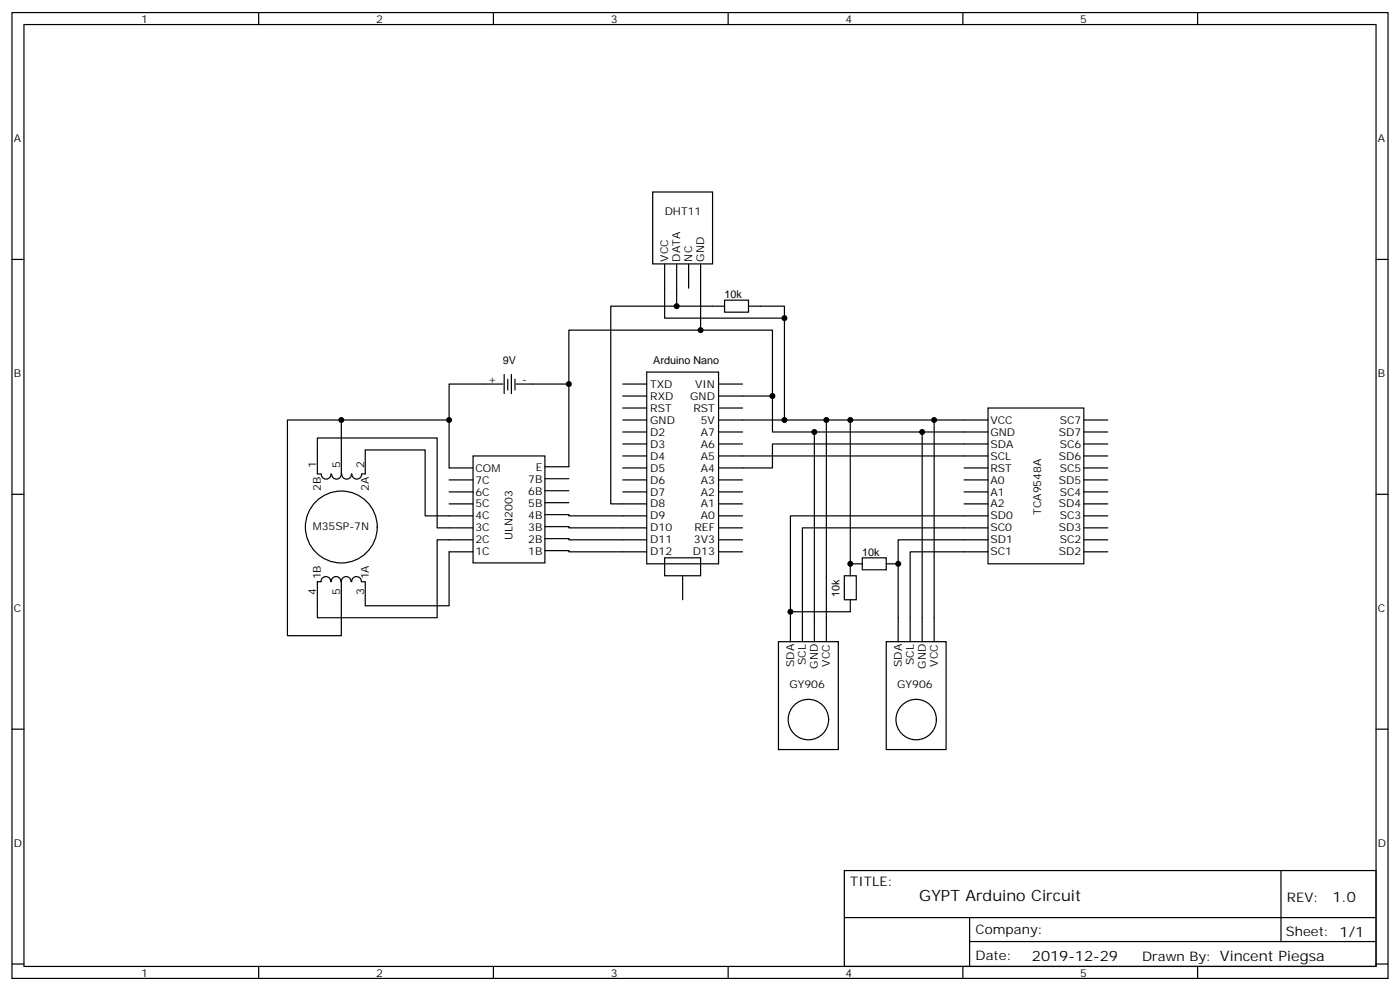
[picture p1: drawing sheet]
<svg xmlns="http://www.w3.org/2000/svg" width="412mm" height="292mm" viewBox="0 0 412 292" stroke-linecap="round" stroke-linejoin="round" font-family="sans-serif">
<g fill="none" stroke="#000" stroke-width=".35">
<path d="M3.5 3.7h405.4v284.3h-405.4zM7.1 7.2h398.2v277.3h-398.2zM76.2 3.7v3.5M145.3 3.7v3.5M214.5 3.7v3.5M283.6 3.7v3.5M352.8 3.7v3.5M192.3 56.5h17.6v21.2h-17.6zM3.5 76.4h3.6M195.8 77.8v15.9h35.3v29.9M199.3 77.8v12.3h-19.4v58.2h10.6M202.8 77.8v7"/>
<path d="M206.4 77.8v19.4M405.3 76.4h3.6M199.3 90.1h14.1M213.4 88.4h7.1v3.5h-7.1zM220.5 90.1h10.6v3.6M148.2 113.1h-15.9v24.7h7M148.5 110.2v5.7M149.6 111.7v3.1M150.6 110.2v5.7M151.7 111.7v3.1M152 113.1h15.6M183.4 116.6h7.1"/>
<path d="M183.4 113.1h7.1M190.5 109.5h21.2v56.5h-21.2zM211.7 116.6h15.8v10.6h63.5M211.7 113.1h7M227.5 116.6v-19.4h-59.9v40.2h-7.1M94.5 139.5h-1v-10.6h35.3v26.5h10.5M94.7 139.5a1.41 1.41 0 0 0 1.4 1.6 1.41 1.41 0 0 0 1.4-1.6M97.7 139.5a1.41 1.41 0 0 0 1.4 1.6 1.41 1.41 0 0 0 1.4-1.6v-15.9h-15.8v63.5h15.8v-15.8M100.5 123.6h31.8M100.7 139.5a1.41 1.41 0 0 0 1.4 1.6 1.41 1.41 0 0 0 1.4-1.6M103.7 139.5a1.41 1.41 0 0 0 1.4 1.6 1.41 1.41 0 0 0 1.4-1.6M106.5 139.5h1.1v-7h17.6v19.4h14.1"/>
<path d="M139.3 134.2h21.2v31.5h-21.2zM183.4 137.8h7.1M183.4 134.2h7.1M183.4 130.7h7.1M183.4 127.2h7.1M183.4 123.6h7.1M183.4 120.1h7.1M211.7 134.2h79.3M211.7 130.7h7M211.7 127.2h7M211.7 123.6h79.3M211.7 120.1h7"/>
<path d="M239.9 127.2v61.7M243.4 123.6v65.3M250.5 123.6v45.9M271.6 127.2v61.7M275.2 123.6v65.3M284 137.8h7M291 120.1h28.3v45.9h-28.3zM291 130.7h-63.5v7.1h-15.8M319.3 137.8h7M319.3 134.2h7M319.3 130.7h7M319.3 127.2h7"/>
<path d="M319.3 123.6h7M3.5 145.5h3.6M132.3 148.3h7M132.3 144.8h7M132.3 141.3h7M139.3 158.9h-10.5v23h-35.3v-10.6h1M160.5 158.6h7.1v.3h22.9M160.5 155h7.1v.4h22.9M160.5 151.5h7.1v.4h22.9M160.5 140.9h7.1M160.5 144.5h7.1M160.5 148h7.1"/>
<path d="M183.4 144.8h7.1M183.4 141.3h7.1M211.7 158.9h7M211.7 155.4h7M211.7 151.9h7M211.7 148.3h7M211.7 144.8h7M211.7 141.3h7M284 148.3h7M284 144.8h7M284 141.3h7M291 151.9h-58.2v37"/>
<path d="M291 155.4h-54.6v33.5M291 158.9h-26.4v30M319.3 158.9h7M319.3 155.4h7M319.3 151.9h7M319.3 148.3h7M319.3 144.8h7M319.3 141.3h7M405.3 145.5h3.6M94.6 171.2a1.41 1.41 0 0 1 1.4-1.5 1.41 1.41 0 0 1 1.4 1.6M97.6 171.2a1.41 1.41 0 0 1 1.4-1.5 1.41 1.41 0 0 1 1.4 1.5M100.6 171.2a1.41 1.41 0 0 1 1.4-1.5 1.41 1.41 0 0 1 1.4 1.5"/>
<path d="M103.6 171.2a1.41 1.41 0 0 1 1.4-1.5 1.41 1.41 0 0 1 1.4 1.6M139.3 162.5h-7v15.8h-24.7v-7h-1.1M160.5 162.1h7.1v.4h22.9M195.8 164.2h10.6v5.3h-10.6zM201.1 169.5v7.1M211.7 162.5h7M248.7 169.5h3.5v7.1h-3.5zM250.5 166h3.5M250.5 176.6v3.5h-17.7M254 164.2h7.1v3.5h-7.1zM261.1 166h3.5M291 162.5h-22.9v26.4"/>
<path d="M319.3 162.5h7M229.3 188.9h17.6v31.8h-17.6zM261.1 188.9h17.6v31.8h-17.6zM3.5 214.7h3.6M405.3 214.7h3.6M248.7 256.3h156.6v28.2h-156.6zM377.3 256.3v20.9M248.7 270.1h156.5M285.6 277.2h119.6M285.6 270.1v14.2M3.5 283.8h3.6M76.2 284.5v3.5"/>
<path d="M145.3 284.5v3.5M214.5 284.5v3.5M283.6 284.5v3.5M352.8 284.5v3.5M405.3 283.8h3.6"/>
<circle cx="100.5" cy="155.2" r="10.6"/>
<circle cx="238.1" cy="211.8" r="6"/>
<circle cx="269.9" cy="211.8" r="6"/>
</g>
<g fill="#000">
<circle cx="199.3" cy="90.1" r=".88"/>
<circle cx="206.4" cy="97.2" r=".88"/>
<circle cx="231.1" cy="93.7" r=".88"/>
<circle cx="167.6" cy="113.1" r=".88"/>
<circle cx="227.5" cy="116.6" r=".88"/>
<circle cx="100.5" cy="123.6" r=".88"/>
<circle cx="132.3" cy="123.6" r=".88"/>
<circle cx="231.1" cy="123.6" r=".88"/>
<circle cx="239.9" cy="127.2" r=".88"/>
<circle cx="243.4" cy="123.6" r=".88"/>
<circle cx="250.5" cy="123.6" r=".88"/>
<circle cx="271.6" cy="127.2" r=".88"/>
<circle cx="275.2" cy="123.6" r=".88"/>
<circle cx="250.5" cy="166" r=".88"/>
<circle cx="264.6" cy="166" r=".88"/>
<circle cx="232.8" cy="180.1" r=".88"/>
</g>
<text font-size="4.6" x="270.8" y="265.3">GYPT Arduino Circuit</text>
<g font-size="4.2">
<text x="392.5" y="265.6">1.0</text>
<text x="304" y="282.9">2019-12-29</text>
</g>
<g font-size="3.9">
<text x="250.5" y="260.9">TITLE:</text>
<text x="379.1" y="265.6">REV:</text>
<text x="287.4" y="275.1">Company:</text>
<text x="378.7" y="275.7">Sheet: 1/1</text>
<text x="287.4" y="282.8">Date:</text>
<text x="336.4" y="282.8">Drawn By: Vincent Piegsa</text>
</g>
<g font-size="3.2">
<text x="41.6" y="6.7">1</text>
<text x="110.8" y="6.7">2</text>
<text x="179.9" y="6.7">3</text>
<text x="249.1" y="6.7">4</text>
<text x="318.2" y="6.7">5</text>
<text x="4.1" y="41.8">A</text>
<text x="405.9" y="41.8">A</text>
<text x="195.8" y="63.3">DHT11</text>
<text x="196.8" y="77" transform="rotate(-90 196.8 77)">VCC</text>
<text x="200.4" y="77" transform="rotate(-90 200.4 77)">DATA</text>
<text x="203.9" y="77" transform="rotate(-90 203.9 77)">NC</text>
<text x="207.4" y="77" transform="rotate(-90 207.4 77)">GND</text>
<text x="213.4" y="87.8">10k</text>
<text x="148.2" y="107.2">9V</text>
<text x="192.4" y="107.2">Arduino Nano</text>
<text x="4.1" y="110.9">B</text>
<text x="143.8" y="112.7">+</text>
<text x="153.8" y="112.7">-</text>
<text x="405.9" y="110.9">B</text>
<text x="191.6" y="117.7">RXD</text>
<text x="191.6" y="114.1">TXD</text>
<text x="203.3" y="117.7">GND</text>
<text x="204.7" y="114.1">VIN</text>
<text x="191.6" y="124.7">GND</text>
<text x="191.6" y="121.2">RST</text>
<text x="204.3" y="121.2">RST</text>
<text x="206.4" y="124.7">5V</text>
<text x="291.7" y="124.7">VCC</text>
<text x="312.2" y="124.7">SC7</text>
<text x="191.6" y="131.8">D3</text>
<text x="191.6" y="128.2">D2</text>
<text x="206.4" y="128.2">A7</text>
<text x="206.4" y="131.8">A6</text>
<text x="291.7" y="131.8">SDA</text>
<text x="291.7" y="128.2">GND</text>
<text x="311.9" y="128.2">SD7</text>
<text x="312.2" y="131.8">SC6</text>
<text x="93.1" y="137.8" transform="rotate(-90 93.1 137.8)">1</text>
<text x="100.2" y="137.8" transform="rotate(-90 100.2 137.8)">5</text>
<text x="107.2" y="137.8" transform="rotate(-90 107.2 137.8)">2</text>
<text x="191.6" y="135.3">D4</text>
<text x="206.4" y="135.3">A5</text>
<text x="291.7" y="135.3">SCL</text>
<text x="311.9" y="135.3">SD6</text>
<text x="140.1" y="138.8">COM</text>
<text x="140.1" y="142.3">7C</text>
<text x="155.6" y="142.1">7B</text>
<text x="157.8" y="138.6">E</text>
<text x="191.6" y="142.3">D6</text>
<text x="191.6" y="138.8">D5</text>
<text x="206.4" y="138.8">A4</text>
<text x="206.4" y="142.3">A3</text>
<text x="291.7" y="142.3">A0</text>
<text x="291.7" y="138.8">RST</text>
<text x="311.9" y="142.3">SD5</text>
<text x="312.2" y="138.8">SC5</text>
<text x="94.5" y="144.4" transform="rotate(-90 94.5 144.4)">2B</text>
<text x="108.7" y="144.4" transform="rotate(-90 108.7 144.4)">2A</text>
<text x="140.1" y="145.9">6C</text>
<text x="140.1" y="149.4">5C</text>
<text x="155.6" y="145.6">6B</text>
<text x="155.6" y="149.1">5B</text>
<text x="191.6" y="149.4">D8</text>
<text x="191.6" y="145.9">D7</text>
<text x="206.4" y="145.9">A2</text>
<text x="206.4" y="149.4">A1</text>
<text x="291.7" y="149.4">A2</text>
<text x="291.7" y="145.9">A1</text>
<text x="311.9" y="149.4">SD4</text>
<text x="312.2" y="145.9">SC4</text>
<text x="140.1" y="152.9">4C</text>
<text x="155.6" y="152.7">4B</text>
<text x="191.6" y="152.9">D9</text>
<text x="206.4" y="152.9">A0</text>
<text x="291.7" y="152.9">SD0</text>
<text x="306.7" y="151.6" transform="rotate(-90 306.7 151.6)">TCA9548A</text>
<text x="312.2" y="152.9">SC3</text>
<text x="92.1" y="156.2">M35SP-7N</text>
<text x="140.1" y="156.5">3C</text>
<text x="140.1" y="160">2C</text>
<text x="150.9" y="158.9" transform="rotate(-90 150.9 158.9)">ULN2003</text>
<text x="155.6" y="156.2">3B</text>
<text x="155.6" y="159.7">2B</text>
<text x="191.6" y="160">D11</text>
<text x="191.6" y="156.5">D10</text>
<text x="204.4" y="160">3V3</text>
<text x="204.6" y="156.5">REF</text>
<text x="291.7" y="160">SD1</text>
<text x="291.7" y="156.5">SC0</text>
<text x="311.9" y="156.5">SD3</text>
<text x="312.2" y="160">SC2</text>
<text x="140.1" y="163.5">1C</text>
<text x="155.6" y="163.3">1B</text>
<text x="191.6" y="163.5">D12</text>
<text x="204.1" y="163.5">D13</text>
<text x="254" y="163.7">10k</text>
<text x="291.7" y="163.5">SC1</text>
<text x="311.9" y="163.5">SD2</text>
<text x="94.5" y="170.6" transform="rotate(-90 94.5 170.6)">1B</text>
<text x="108.7" y="170.6" transform="rotate(-90 108.7 170.6)">1A</text>
<text x="93.1" y="175.1" transform="rotate(-90 93.1 175.1)">4</text>
<text x="100.2" y="175.1" transform="rotate(-90 100.2 175.1)">5</text>
<text x="107.2" y="175.1" transform="rotate(-90 107.2 175.1)">3</text>
<text x="247.3" y="175.8" transform="rotate(-90 247.3 175.8)">10k</text>
<text x="4.1" y="180.1">C</text>
<text x="405.9" y="180.1">C</text>
<text x="233.9" y="196.4" transform="rotate(-90 233.9 196.4)">SDA</text>
<text x="237.4" y="195.8" transform="rotate(-90 237.4 195.8)">SCL</text>
<text x="240.9" y="196.9" transform="rotate(-90 240.9 196.9)">GND</text>
<text x="244.5" y="196.2" transform="rotate(-90 244.5 196.2)">VCC</text>
<text x="265.6" y="196.4" transform="rotate(-90 265.6 196.4)">SDA</text>
<text x="269.2" y="195.8" transform="rotate(-90 269.2 195.8)">SCL</text>
<text x="272.7" y="196.9" transform="rotate(-90 272.7 196.9)">GND</text>
<text x="276.2" y="196.2" transform="rotate(-90 276.2 196.2)">VCC</text>
<text x="232.5" y="202.4">GY906</text>
<text x="264.3" y="202.4">GY906</text>
<text x="4.1" y="249.2">D</text>
<text x="405.9" y="249.2">D</text>
<text x="41.6" y="287.5">1</text>
<text x="110.8" y="287.5">2</text>
<text x="179.9" y="287.5">3</text>
<text x="249.1" y="287.5">4</text>
<text x="318.2" y="287.5">5</text>
</g>
</svg>
